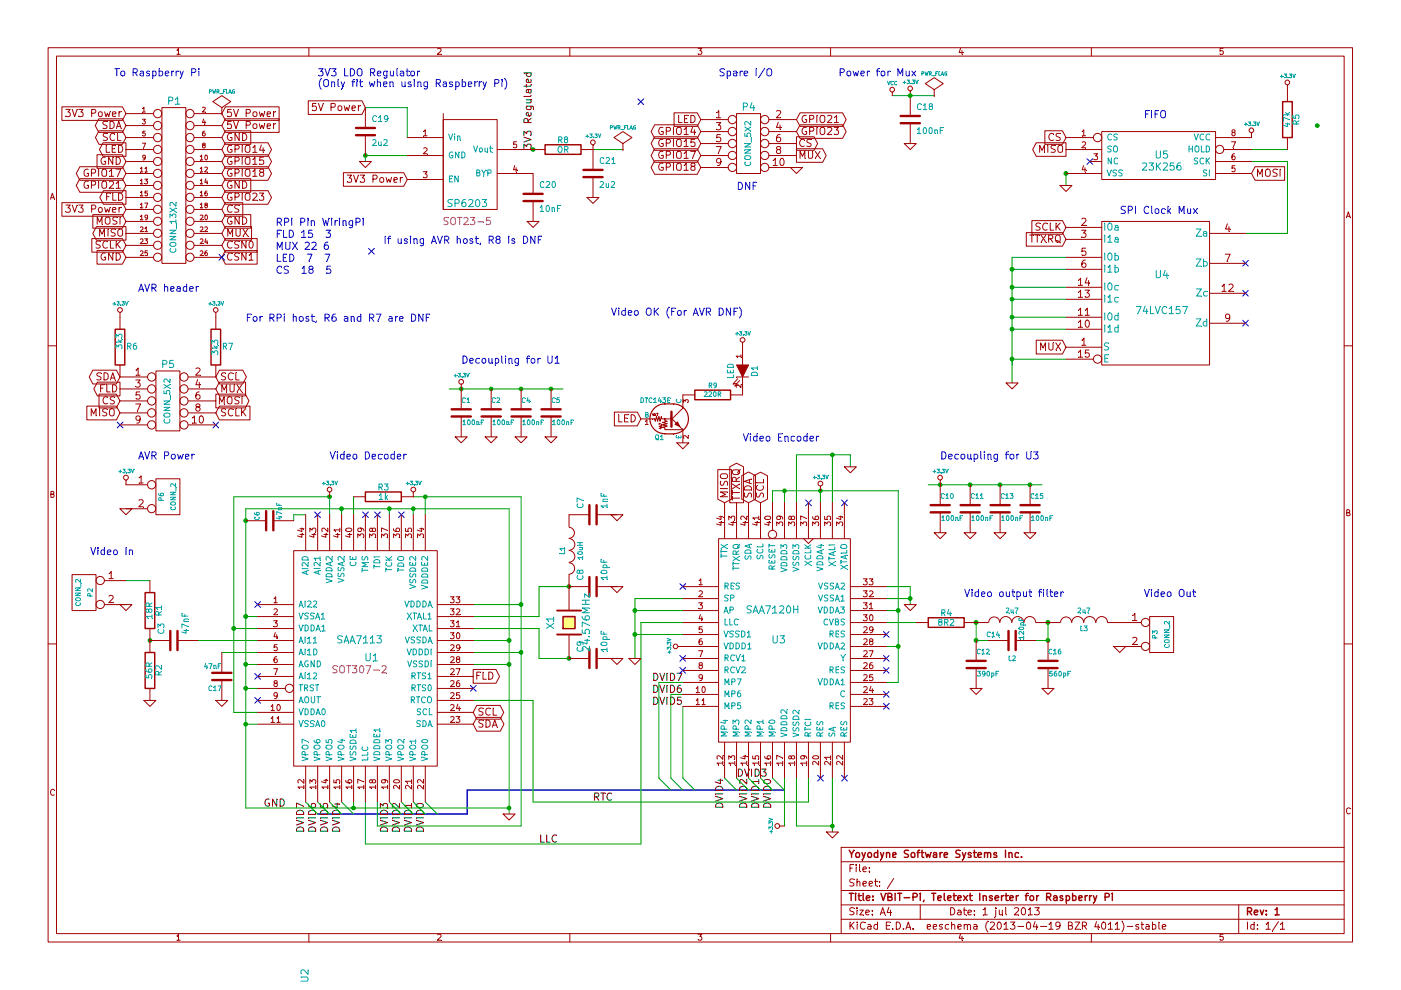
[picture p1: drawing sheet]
EESchema Schematic File Version 2
LIBS:vbit-pi-rescue
LIBS:power
LIBS:device
LIBS:transistors
LIBS:conn
LIBS:linear
LIBS:regul
LIBS:74xx
LIBS:cmos4000
LIBS:adc-dac
LIBS:memory
LIBS:xilinx
LIBS:microcontrollers
LIBS:dsp
LIBS:microchip
LIBS:analog_switches
LIBS:motorola
LIBS:texas
LIBS:intel
LIBS:audio
LIBS:interface
LIBS:digital-audio
LIBS:philips
LIBS:display
LIBS:cypress
LIBS:siliconi
LIBS:opto
LIBS:atmel
LIBS:contrib
LIBS:valves
LIBS:vbit-pi-cache
EELAYER 25 0
EELAYER END
$Descr A4 11693 8268
encoding utf-8
Sheet 1 1
Title "VBIT-Pi, Teletext Inserter for Raspberry Pi"
Date "1 jul 2013"
Rev "1"
Comp "Yoyodyne Software Systems Inc."
Comment1 ""
Comment2 ""
Comment3 ""
Comment4 ""
$EndDescr
$Comp
L GND-RESCUE-vbit-pi #PWR01
U 1 1
P 4950 1650
F 0 "#PWR01" H 4950 1650 30  0001 C CNN
F 1 "GND" H 4950 1580 30  0001 C CNN
F 2 "" H 4950 1650 60  0001 C CNN
F 3 "" H 4950 1650 60  0001 C CNN
	1    4950 1650
	1    0    0    -1  
$EndComp
$Comp
L C-RESCUE-vbit-pi C21
U 1 1
P 4950 1450
F 0 "C21" H 5000 1550 50  0000 L CNN
F 1 "2u2" H 5000 1350 50  0000 L CNN
F 2 "Capacitors_SMD:C_0603" H 4950 1450 60  0001 C CNN
F 3 "" H 4950 1450 60  0001 C CNN
	1    4950 1450
	1    0    0    -1  
$EndComp
Text Label 4950 6700 0    60   ~ 0
RTC
Text Label 4500 7050 0    60   ~ 0
LLC
Wire Bus Line
	3900 6600 3900 6800
Wire Bus Line
	3900 6600 6550 6600
Wire Wire Line
	7450 800  7800 800 
Connection ~ 2750 4150
Wire Wire Line
	1850 5450 2150 5450
Connection ~ 2850 4250
Wire Wire Line
	2850 4300 2850 4250
Connection ~ 4600 3250
Connection ~ 4350 3250
Connection ~ 4100 3250
Connection ~ 3850 3250
Wire Wire Line
	3750 3250 4700 3250
Connection ~ 8600 4050
Connection ~ 8350 4050
Connection ~ 8100 4050
Connection ~ 7850 4050
Wire Wire Line
	7750 4050 8700 4050
Connection ~ 2050 4350
Wire Wire Line
	2550 4300 2450 4300
Wire Wire Line
	2450 4300 2450 4350
Wire Wire Line
	1650 5350 2150 5350
Wire Wire Line
	6550 6500 6550 6900
Connection ~ 6950 6900
Wire Wire Line
	6650 6500 6650 6900
Wire Wire Line
	6650 6900 6950 6900
Wire Wire Line
	5700 5200 5350 5200
Wire Wire Line
	5350 5200 5350 7050
Wire Wire Line
	5350 7050 3050 7050
Wire Wire Line
	3050 7050 3050 6700
Connection ~ 5300 5300
Wire Wire Line
	5700 5300 5300 5300
Connection ~ 5300 5100
Wire Wire Line
	5700 5100 5300 5100
Wire Wire Line
	5300 5500 5300 5000
Wire Wire Line
	5300 5000 5700 5000
Connection ~ 6550 4100
Wire Wire Line
	6450 4200 6450 4100
Connection ~ 6950 3800
Wire Wire Line
	7100 3900 7100 3800
Wire Wire Line
	6950 3800 6950 4200
Wire Wire Line
	7100 3800 6650 3800
Wire Wire Line
	6650 3800 6650 4200
Connection ~ 4750 5500
Connection ~ 4750 4900
Connection ~ 8750 5200
Connection ~ 8150 5200
Connection ~ 8750 5350
Connection ~ 8150 5350
Wire Wire Line
	8750 5200 8750 5350
Wire Wire Line
	8750 5350 8650 5350
Wire Wire Line
	8150 5200 8150 5350
Wire Wire Line
	8150 5350 8250 5350
Wire Wire Line
	7400 5200 7650 5200
Connection ~ 7600 5000
Wire Wire Line
	7400 5000 7600 5000
Wire Wire Line
	7600 5050 7600 4900
Wire Wire Line
	7600 4900 7400 4900
Connection ~ 6850 4100
Wire Wire Line
	6550 4100 6550 4200
Wire Wire Line
	6450 4100 7500 4100
Connection ~ 7500 5400
Wire Wire Line
	7500 5100 7400 5100
Wire Wire Line
	6750 6500 6750 6700
Wire Wire Line
	6750 6700 4450 6700
Wire Wire Line
	4450 6700 4450 5850
Wire Wire Line
	4450 5850 3950 5850
Wire Wire Line
	5500 5700 5500 6500
Wire Wire Line
	5500 5700 5700 5700
Wire Wire Line
	5700 5900 5700 6500
Wire Bus Line
	3900 6800 2650 6800
Wire Wire Line
	4750 4900 4500 4900
Wire Wire Line
	4500 4900 4500 5150
Wire Wire Line
	4500 5150 3950 5150
Wire Wire Line
	3150 6900 4350 6900
Wire Wire Line
	3150 6900 3150 6700
Connection ~ 3550 4150
Wire Wire Line
	4350 5050 3950 5050
Wire Wire Line
	3450 4150 4350 4150
Wire Wire Line
	2950 4300 2950 4150
Wire Wire Line
	1950 5250 2150 5250
Connection ~ 2050 6050
Connection ~ 2950 6750
Wire Wire Line
	4250 6750 2050 6750
Wire Wire Line
	2050 6750 2050 4250
Connection ~ 2050 5550
Wire Wire Line
	2050 5750 2150 5750
Wire Wire Line
	2050 5150 2150 5150
Wire Wire Line
	2050 4250 4250 4250
Connection ~ 4250 6750
Wire Wire Line
	4250 4250 4250 6800
Connection ~ 4250 5550
Wire Wire Line
	3950 5550 4250 5550
Connection ~ 3450 4250
Wire Wire Line
	3450 4300 3450 4250
Wire Wire Line
	3250 4250 3250 4300
Connection ~ 11000 1050
Connection ~ 8900 1450
Connection ~ 4450 1250
Wire Wire Line
	4950 1250 5200 1250
Wire Wire Line
	10450 1250 10750 1250
Connection ~ 8450 3000
Wire Wire Line
	8900 3000 8450 3000
Connection ~ 8450 2750
Wire Wire Line
	8900 2750 8450 2750
Connection ~ 8450 2500
Wire Wire Line
	8900 2500 8450 2500
Connection ~ 8450 2250
Wire Wire Line
	8900 2250 8450 2250
Wire Wire Line
	10400 1950 10750 1950
Wire Wire Line
	10750 1950 10750 1350
Wire Wire Line
	10750 1350 10450 1350
Connection ~ 3050 1300
Wire Wire Line
	3400 1300 3050 1300
Wire Wire Line
	3050 900  3400 900 
Wire Wire Line
	3400 900  3400 1150
Wire Wire Line
	3050 1300 3050 1350
Wire Wire Line
	8900 2150 8450 2150
Wire Wire Line
	8450 2150 8450 3200
Wire Wire Line
	8900 2400 8450 2400
Connection ~ 8450 2400
Wire Wire Line
	8900 2650 8450 2650
Connection ~ 8450 2650
Wire Wire Line
	8450 3000 8450 3050
Wire Wire Line
	8900 1450 8900 1550
Wire Wire Line
	1050 4850 1250 4850
Wire Wire Line
	3950 5350 4250 5350
Connection ~ 4250 5350
Connection ~ 1250 5350
Wire Wire Line
	2950 6750 2950 6700
Connection ~ 3250 4250
Wire Wire Line
	2050 5550 2150 5550
Connection ~ 2050 5150
Wire Wire Line
	2050 6050 2150 6050
Connection ~ 2050 5750
Wire Wire Line
	2750 4300 2750 4150
Wire Wire Line
	2750 4150 1950 4150
Wire Wire Line
	1950 4150 1950 5950
Wire Wire Line
	1950 5950 2150 5950
Connection ~ 1950 5250
Wire Wire Line
	3550 4150 3550 4300
Wire Wire Line
	4350 5450 3950 5450
Connection ~ 4350 5050
Wire Wire Line
	4350 4150 4350 6900
Connection ~ 4350 5450
Wire Wire Line
	3950 5250 4500 5250
Wire Wire Line
	4500 5250 4500 5500
Wire Wire Line
	4500 5500 4750 5500
Wire Wire Line
	5700 5800 5600 5800
Wire Wire Line
	5600 5800 5600 6500
Wire Wire Line
	7400 5700 7500 5700
Wire Wire Line
	7500 5400 7400 5400
Wire Wire Line
	7500 5700 7500 4100
Wire Wire Line
	6850 4100 6850 4200
Connection ~ 7500 5100
Wire Wire Line
	6950 6500 6950 6950
Text Notes 6150 1600 0    60   ~ 0
DNF
$Comp
L GND-RESCUE-vbit-pi #PWR02
U 1 1
P 6650 1400
F 0 "#PWR02" H 6650 1400 30  0001 C CNN
F 1 "GND" H 6650 1330 30  0001 C CNN
F 2 "" H 6650 1400 60  0001 C CNN
F 3 "" H 6650 1400 60  0001 C CNN
	1    6650 1400
	1    0    0    -1  
$EndComp
$Comp
L GND-RESCUE-vbit-pi #PWR03
U 1 1
P 7600 1200
F 0 "#PWR03" H 7600 1200 30  0001 C CNN
F 1 "GND" H 7600 1130 30  0001 C CNN
F 2 "" H 7600 1200 60  0001 C CNN
F 3 "" H 7600 1200 60  0001 C CNN
	1    7600 1200
	1    0    0    -1  
$EndComp
$Comp
L C-RESCUE-vbit-pi C18
U 1 1
P 7600 1000
F 0 "C18" H 7650 1100 50  0000 L CNN
F 1 "100nF" H 7650 900 50  0000 L CNN
F 2 "Capacitors_SMD:C_0603" H 7300 1050 60  0001 C CNN
F 3 "" H 7600 1000 60  0001 C CNN
	1    7600 1000
	1    0    0    -1  
$EndComp
Text Notes 2050 2700 0    60   ~ 0
For RPi host, R6 and R7 are DNF
Text Notes 3200 2050 0    60   ~ 0
If using AVR host, R8 is DNF
$Comp
L R-RESCUE-vbit-pi R8
U 1 1
P 4700 1250
F 0 "R8" V 4780 1250 50  0000 C CNN
F 1 "OR" V 4700 1250 50  0000 C CNN
F 2 "Resistors_SMD:R_0603" V 4950 1350 60  0001 C CNN
F 3 "" H 4700 1250 60  0001 C CNN
	1    4700 1250
	0    -1   -1   0   
$EndComp
$Comp
L +3.3V-RESCUE-vbit-pi #PWR04
U 1 1
P 1800 2650
F 0 "#PWR04" H 1800 2610 30  0001 C CNN
F 1 "+3.3V" H 1800 2760 30  0000 C CNN
F 2 "" H 1800 2650 60  0001 C CNN
F 3 "" H 1800 2650 60  0001 C CNN
	1    1800 2650
	1    0    0    -1  
$EndComp
$Comp
L +3.3V-RESCUE-vbit-pi #PWR05
U 1 1
P 1000 2650
F 0 "#PWR05" H 1000 2610 30  0001 C CNN
F 1 "+3.3V" H 1000 2760 30  0000 C CNN
F 2 "" H 1000 2650 60  0001 C CNN
F 3 "" H 1000 2650 60  0001 C CNN
	1    1000 2650
	1    0    0    -1  
$EndComp
$Comp
L R-RESCUE-vbit-pi R6
U 1 1
P 1000 2900
F 0 "R6" H 1100 2900 50  0000 C CNN
F 1 "3k3" V 1000 2950 50  0000 C CNN
F 2 "Resistors_SMD:R_0603" H 700 2950 60  0001 C CNN
F 3 "" H 1000 2900 60  0001 C CNN
	1    1000 2900
	1    0    0    -1  
$EndComp
$Comp
L R-RESCUE-vbit-pi R7
U 1 1
P 1800 2900
F 0 "R7" H 1900 2900 50  0000 C CNN
F 1 "3k3" V 1800 2900 50  0000 C CNN
F 2 "Resistors_SMD:R_0603" H 1550 2950 60  0001 C CNN
F 3 "" H 1800 2900 60  0001 C CNN
	1    1800 2900
	1    0    0    -1  
$EndComp
Text GLabel 1800 3450 2    60   Input ~ 0
SCLK
Text GLabel 1800 3250 2    60   Input ~ 0
MUX
Text GLabel 1800 3350 2    60   Output ~ 0
MOSI
Text GLabel 1000 3450 0    60   Input ~ 0
MISO
Text GLabel 1000 3350 0    60   Input ~ 0
CS
Text GLabel 1000 3250 0    60   Output ~ 0
FLD
Text GLabel 1800 3150 2    60   BiDi ~ 0
SCL
Text GLabel 1000 3150 0    60   BiDi ~ 0
SDA
NoConn ~ 1800 3550
NoConn ~ 1000 3550
$Comp
L CONN_5X2 P5
U 1 1
P 1400 3350
F 0 "P5" H 1400 3650 60  0000 C CNN
F 1 "CONN_5X2" V 1400 3350 50  0000 C CNN
F 2 "Pin_Headers:Pin_Header_Angled_2x05_Pitch2.54mm" H 1400 3350 60  0001 C CNN
F 3 "" H 1400 3350 60  0001 C CNN
	1    1400 3350
	1    0    0    -1  
$EndComp
Text GLabel 6350 4200 1    60   BiDi ~ 0
SCL
Text GLabel 6250 4200 1    60   BiDi ~ 0
SDA
Text GLabel 6150 4200 1    60   Output ~ 0
TTXRQ
Text GLabel 6050 4200 1    60   Input ~ 0
MISO
$Comp
L +3.3V-RESCUE-vbit-pi #PWR06
U 1 1
P 6850 4100
F 0 "#PWR06" H 6850 4060 30  0001 C CNN
F 1 "+3.3V" H 6850 4210 30  0000 C CNN
F 2 "" H 6850 4100 60  0001 C CNN
F 3 "" H 6850 4100 60  0001 C CNN
	1    6850 4100
	1    0    0    -1  
$EndComp
NoConn ~ 7050 4200
NoConn ~ 6750 4200
NoConn ~ 5700 5600
NoConn ~ 5700 5500
NoConn ~ 5700 4900
NoConn ~ 7400 5300
NoConn ~ 7400 5500
NoConn ~ 7400 5600
NoConn ~ 7400 5800
NoConn ~ 7400 5900
NoConn ~ 7050 6500
NoConn ~ 6850 6500
Text Label 6450 6500 3    60   ~ 0
DVID0
Text Label 6350 6500 3    60   ~ 0
DVID1
Text Label 6250 6500 3    60   ~ 0
DVID2
Text Label 6150 6500 0    60   ~ 0
DVID3
Text Label 6050 6500 3    60   ~ 0
DVID4
Text Label 5700 5900 2    60   ~ 0
DVID5
Text Label 5700 5800 2    60   ~ 0
DVID6
Text Label 5700 5700 2    60   ~ 0
DVID7
Text Label 3550 6700 3    60   ~ 0
DVID0
Text Label 3450 6700 3    60   ~ 0
DVID1
Text Label 3350 6700 3    60   ~ 0
DVID2
Text Label 3250 6700 3    60   ~ 0
DVID3
Text Label 2850 6700 3    60   ~ 0
DVID4
Text Label 2750 6700 3    60   ~ 0
DVID5
Text Label 2650 6700 3    60   ~ 0
DVID6
Text Label 2550 6700 3    60   ~ 0
DVID7
Entry Wire Line
	5500 6500 5600 6600
Entry Wire Line
	5600 6500 5700 6600
Entry Wire Line
	5700 6500 5800 6600
Entry Wire Line
	6450 6500 6550 6600
Entry Wire Line
	6350 6500 6450 6600
Entry Wire Line
	6250 6500 6350 6600
Entry Wire Line
	6150 6500 6250 6600
Entry Wire Line
	6050 6500 6150 6600
Entry Wire Line
	3550 6700 3650 6800
Entry Wire Line
	3450 6700 3550 6800
Entry Wire Line
	3350 6700 3450 6800
Entry Wire Line
	3250 6700 3350 6800
Entry Wire Line
	2850 6700 2950 6800
Entry Wire Line
	2750 6700 2850 6800
Entry Wire Line
	2650 6700 2750 6800
Entry Wire Line
	2550 6700 2650 6800
$Comp
L GND-RESCUE-vbit-pi #PWR07
U 1 1
P 5150 4300
F 0 "#PWR07" H 5150 4300 30  0001 C CNN
F 1 "GND" H 5150 4230 30  0001 C CNN
F 2 "" H 5150 4300 60  0001 C CNN
F 3 "" H 5150 4300 60  0001 C CNN
	1    5150 4300
	1    0    0    -1  
$EndComp
$Comp
L C-RESCUE-vbit-pi C7
U 1 1
P 4950 4300
F 0 "C7" H 5000 4400 50  0000 L CNN
F 1 "1nF" H 5000 4200 50  0000 L CNN
F 2 "Capacitors_SMD:C_0603" H 4950 4300 60  0001 C CNN
F 3 "" H 4950 4300 60  0001 C CNN
	1    4950 4300
	0    -1   -1   0   
$EndComp
$Comp
L INDUCTOR L1
U 1 1
P 4750 4600
F 0 "L1" V 4700 4600 40  0000 C CNN
F 1 "10uH" V 4850 4600 40  0000 C CNN
F 2 "Inductors_SMD:L_1210" H 4750 4600 60  0001 C CNN
F 3 "RS 191-0122" H 4750 4600 60  0001 C CNN
	1    4750 4600
	1    0    0    -1  
$EndComp
$Comp
L GND-RESCUE-vbit-pi #PWR08
U 1 1
P 5150 5500
F 0 "#PWR08" H 5150 5500 30  0001 C CNN
F 1 "GND" H 5150 5430 30  0001 C CNN
F 2 "" H 5150 5500 60  0001 C CNN
F 3 "" H 5150 5500 60  0001 C CNN
	1    5150 5500
	1    0    0    -1  
$EndComp
$Comp
L GND-RESCUE-vbit-pi #PWR09
U 1 1
P 5150 4900
F 0 "#PWR09" H 5150 4900 30  0001 C CNN
F 1 "GND" H 5150 4830 30  0001 C CNN
F 2 "" H 5150 4900 60  0001 C CNN
F 3 "" H 5150 4900 60  0001 C CNN
	1    5150 4900
	1    0    0    -1  
$EndComp
$Comp
L C-RESCUE-vbit-pi C9
U 1 1
P 4950 5500
F 0 "C9" H 5000 5600 50  0000 L CNN
F 1 "10pF" H 5000 5400 50  0000 L CNN
F 2 "Capacitors_SMD:C_0603" H 4950 5500 60  0001 C CNN
F 3 "" H 4950 5500 60  0001 C CNN
	1    4950 5500
	0    -1   -1   0   
$EndComp
$Comp
L C-RESCUE-vbit-pi C8
U 1 1
P 4950 4900
F 0 "C8" H 5000 5000 50  0000 L CNN
F 1 "10pF" H 5000 4800 50  0000 L CNN
F 2 "Capacitors_SMD:C_0603" H 4950 4900 60  0001 C CNN
F 3 "" H 4950 4900 60  0001 C CNN
	1    4950 4900
	0    -1   -1   0   
$EndComp
$Comp
L CRYSTAL X1
U 1 1
P 4750 5200
F 0 "X1" H 4750 5350 60  0000 C CNN
F 1 "24.576MHz" H 4750 5050 60  0000 C CNN
F 2 "Crystals:Crystal_HC49-U_Vertical" H 4750 5200 60  0001 C CNN
F 3 "" H 4750 5200 60  0001 C CNN
	1    4750 5200
	0    -1   -1   0   
$EndComp
Text GLabel 3950 5650 2    60   Output ~ 0
FLD
Text GLabel 3950 6050 2    60   BiDi ~ 0
SDA
Text GLabel 3950 5950 2    60   BiDi ~ 0
SCL
$Comp
L +3.3V-RESCUE-vbit-pi #PWR010
U 1 1
P 3450 4150
F 0 "#PWR010" H 3450 4110 30  0001 C CNN
F 1 "+3.3V" H 3450 4260 30  0000 C CNN
F 2 "" H 3450 4150 60  0001 C CNN
F 3 "" H 3450 4150 60  0001 C CNN
	1    3450 4150
	1    0    0    -1  
$EndComp
$Comp
L R-RESCUE-vbit-pi R4
U 1 1
P 7900 5200
F 0 "R4" V 7980 5200 50  0000 C CNN
F 1 "8R2" V 7900 5200 50  0000 C CNN
F 2 "Resistors_SMD:R_0603" H 7900 5200 60  0001 C CNN
F 3 "" H 7900 5200 60  0001 C CNN
	1    7900 5200
	0    -1   -1   0   
$EndComp
$Comp
L R-RESCUE-vbit-pi R3
U 1 1
P 3200 4150
F 0 "R3" V 3280 4150 50  0000 C CNN
F 1 "1k" V 3200 4150 50  0000 C CNN
F 2 "Resistors_SMD:R_0603" H 3200 4150 60  0001 C CNN
F 3 "" H 3200 4150 60  0001 C CNN
	1    3200 4150
	0    -1   -1   0   
$EndComp
NoConn ~ 3950 5750
$Comp
L GND-RESCUE-vbit-pi #PWR011
U 1 1
P 4250 6800
F 0 "#PWR011" H 4250 6800 30  0001 C CNN
F 1 "GND" H 4250 6730 30  0001 C CNN
F 2 "" H 4250 6800 60  0001 C CNN
F 3 "" H 4250 6800 60  0001 C CNN
	1    4250 6800
	1    0    0    -1  
$EndComp
NoConn ~ 2150 5850
NoConn ~ 2150 5650
NoConn ~ 2150 5050
NoConn ~ 3350 4300
NoConn ~ 3150 4300
NoConn ~ 3050 4300
NoConn ~ 2650 4300
$Comp
L C-RESCUE-vbit-pi C3
U 1 1
P 1450 5350
F 0 "C3" H 1500 5450 50  0000 L CNN
F 1 "47nF" H 1500 5250 50  0000 L CNN
F 2 "Capacitors_SMD:C_0805" H 1450 5350 60  0001 C CNN
F 3 "" H 1450 5350 60  0001 C CNN
	1    1450 5350
	0    -1   -1   0   
$EndComp
$Comp
L GND-RESCUE-vbit-pi #PWR012
U 1 1
P 1250 5850
F 0 "#PWR012" H 1250 5850 30  0001 C CNN
F 1 "GND" H 1250 5780 30  0001 C CNN
F 2 "" H 1250 5850 60  0001 C CNN
F 3 "" H 1250 5850 60  0001 C CNN
	1    1250 5850
	1    0    0    -1  
$EndComp
$Comp
L R-RESCUE-vbit-pi R2
U 1 1
P 1250 5600
F 0 "R2" V 1330 5600 50  0000 C CNN
F 1 "56R" V 1250 5600 50  0000 C CNN
F 2 "Resistors_SMD:R_0603" H 1250 5600 60  0001 C CNN
F 3 "" H 1250 5600 60  0001 C CNN
	1    1250 5600
	1    0    0    -1  
$EndComp
$Comp
L R-RESCUE-vbit-pi R1
U 1 1
P 1250 5100
F 0 "R1" V 1330 5100 50  0000 C CNN
F 1 "18R" V 1250 5100 50  0000 C CNN
F 2 "Resistors_SMD:R_0603" H 1250 5100 60  0001 C CNN
F 3 "" H 1250 5100 60  0001 C CNN
	1    1250 5100
	1    0    0    -1  
$EndComp
$Comp
L GND-RESCUE-vbit-pi #PWR013
U 1 1
P 1050 5050
F 0 "#PWR013" H 1050 5050 30  0001 C CNN
F 1 "GND" H 1050 4980 30  0001 C CNN
F 2 "" H 1050 5050 60  0001 C CNN
F 3 "" H 1050 5050 60  0001 C CNN
	1    1050 5050
	1    0    0    -1  
$EndComp
$Comp
L CONN_2 P2
U 1 1
P 700 4950
F 0 "P2" V 650 4950 40  0000 C CNN
F 1 "CONN_2" V 750 4950 40  0000 C CNN
F 2 "" H 700 4950 60  0001 C CNN
F 3 "" H 700 4950 60  0001 C CNN
F 4 "RS 546-5143" V 700 4950 60  0001 C CNN "Stock Number"
	1    700  4950
	-1   0    0    -1  
$EndComp
$Comp
L PWR_FLAG #FLG014
U 1 1
P 5200 1250
F 0 "#FLG014" H 5200 1345 30  0001 C CNN
F 1 "PWR_FLAG" H 5200 1430 30  0000 C CNN
F 2 "" H 5200 1250 60  0001 C CNN
F 3 "" H 5200 1250 60  0001 C CNN
	1    5200 1250
	1    0    0    -1  
$EndComp
$Comp
L PWR_FLAG #FLG015
U 1 1
P 1850 950
F 0 "#FLG015" H 1850 1045 30  0001 C CNN
F 1 "PWR_FLAG" H 1850 1130 30  0000 C CNN
F 2 "" H 1850 950 60  0001 C CNN
F 3 "" H 1850 950 60  0001 C CNN
	1    1850 950 
	1    0    0    -1  
$EndComp
Text Notes 9550 1000 0    60   ~ 0
FIFO
Text Notes 9350 1800 0    60   ~ 0
SPI Clock Mux
NoConn ~ 10400 2700
NoConn ~ 10400 2450
NoConn ~ 10400 2200
NoConn ~ 9100 1350
$Comp
L +3.3V-RESCUE-vbit-pi #PWR016
U 1 1
P 10750 750
F 0 "#PWR016" H 10750 710 30  0001 C CNN
F 1 "+3.3V" H 10750 860 30  0000 C CNN
F 2 "" H 10750 750 60  0001 C CNN
F 3 "" H 10750 750 60  0001 C CNN
	1    10750 750 
	1    0    0    -1  
$EndComp
$Comp
L R-RESCUE-vbit-pi R5
U 1 1
P 10750 1000
F 0 "R5" V 10830 1000 50  0000 C CNN
F 1 "47k" V 10750 1000 50  0000 C CNN
F 2 "Resistors_SMD:R_0603" H 10750 1000 60  0001 C CNN
F 3 "" H 10750 1000 60  0001 C CNN
	1    10750 1000
	1    0    0    -1  
$EndComp
$Comp
L +3.3V-RESCUE-vbit-pi #PWR017
U 1 1
P 10450 1150
F 0 "#PWR017" H 10450 1110 30  0001 C CNN
F 1 "+3.3V" H 10450 1260 30  0000 C CNN
F 2 "" H 10450 1150 60  0001 C CNN
F 3 "" H 10450 1150 60  0001 C CNN
	1    10450 1150
	1    0    0    -1  
$EndComp
$Comp
L GND-RESCUE-vbit-pi #PWR018
U 1 1
P 8900 1550
F 0 "#PWR018" H 8900 1550 30  0001 C CNN
F 1 "GND" H 8900 1480 30  0001 C CNN
F 2 "" H 8900 1550 60  0001 C CNN
F 3 "" H 8900 1550 60  0001 C CNN
	1    8900 1550
	1    0    0    -1  
$EndComp
Text GLabel 8900 1250 0    60   Output ~ 0
MISO
Text GLabel 10450 1450 2    60   Input ~ 0
MOSI
Text GLabel 8900 1900 0    60   Input ~ 0
SCLK
Text GLabel 8900 2000 0    60   Input ~ 0
TTXRQ
Text GLabel 8900 2900 0    60   Input ~ 0
MUX
$Comp
L GND-RESCUE-vbit-pi #PWR019
U 1 1
P 8450 3200
F 0 "#PWR019" H 8450 3200 30  0001 C CNN
F 1 "GND" H 8450 3130 30  0001 C CNN
F 2 "" H 8450 3200 60  0001 C CNN
F 3 "" H 8450 3200 60  0001 C CNN
	1    8450 3200
	1    0    0    -1  
$EndComp
Text Notes 2650 650  0    60   ~ 0
3V3 LDO Regulator\n(Only fit when using Raspberry Pi)
$Comp
L C-RESCUE-vbit-pi C19
U 1 1
P 3050 1100
F 0 "C19" H 3100 1200 50  0000 L CNN
F 1 "2u2" H 3100 1000 50  0000 L CNN
F 2 "Capacitors_SMD:C_0603" H 3050 1100 60  0001 C CNN
F 3 "" H 3050 1100 60  0001 C CNN
	1    3050 1100
	1    0    0    -1  
$EndComp
$Comp
L GND-RESCUE-vbit-pi #PWR020
U 1 1
P 3050 1350
F 0 "#PWR020" H 3050 1350 30  0001 C CNN
F 1 "GND" H 3050 1280 30  0001 C CNN
F 2 "" H 3050 1350 60  0001 C CNN
F 3 "" H 3050 1350 60  0001 C CNN
	1    3050 1350
	1    0    0    -1  
$EndComp
Text GLabel 3400 1500 0    60   Input ~ 0
3V3 Power
$Comp
L GND-RESCUE-vbit-pi #PWR021
U 1 1
P 4450 1850
F 0 "#PWR021" H 4450 1850 30  0001 C CNN
F 1 "GND" H 4450 1780 30  0001 C CNN
F 2 "" H 4450 1850 60  0001 C CNN
F 3 "" H 4450 1850 60  0001 C CNN
	1    4450 1850
	1    0    0    -1  
$EndComp
$Comp
L C-RESCUE-vbit-pi C20
U 1 1
P 4450 1650
F 0 "C20" H 4500 1750 50  0000 L CNN
F 1 "10nF" H 4500 1550 50  0000 L CNN
F 2 "Capacitors_SMD:C_0603" H 4450 1650 60  0001 C CNN
F 3 "" H 4450 1650 60  0001 C CNN
	1    4450 1650
	1    0    0    -1  
$EndComp
Text GLabel 3050 900  0    60   Input ~ 0
5V Power
$Comp
L +3.3V-RESCUE-vbit-pi #PWR022
U 1 1
P 4950 1250
F 0 "#PWR022" H 4950 1210 30  0001 C CNN
F 1 "+3.3V" H 4950 1360 30  0000 C CNN
F 2 "" H 4950 1250 60  0001 C CNN
F 3 "" H 4950 1250 60  0001 C CNN
	1    4950 1250
	1    0    0    -1  
$EndComp
Text Notes 950  650  0    60   ~ 0
To Raspberry Pi
Text GLabel 1850 2150 2    60   Input ~ 0
CSN1
Text GLabel 1850 2050 2    60   Input ~ 0
CSN0
Text GLabel 1850 1950 2    60   Input ~ 0
MUX
Text GLabel 1850 1750 2    60   Input ~ 0
CS
Text GLabel 1850 1650 2    60   BiDi ~ 0
GPIO23
Text GLabel 1850 1450 2    60   BiDi ~ 0
GPIO18
Text GLabel 1850 1350 2    60   BiDi ~ 0
GPIO15
Text GLabel 1850 1250 2    60   BiDi ~ 0
GPIO14
Text GLabel 1050 2050 0    60   Input ~ 0
SCLK
Text GLabel 1050 1950 0    60   Output ~ 0
MISO
Text GLabel 1050 1850 0    60   Input ~ 0
MOSI
Text GLabel 1050 1650 0    60   Output ~ 0
FLD
Text GLabel 1050 1550 0    60   BiDi ~ 0
GPIO21
Text GLabel 1050 1450 0    60   BiDi ~ 0
GPIO17
Text GLabel 1050 2150 0    60   Input ~ 0
GND
Text GLabel 1050 1350 0    60   Input ~ 0
GND
Text GLabel 1050 1250 0    60   Output ~ 0
LED
Text GLabel 1050 1150 0    60   BiDi ~ 0
SCL
Text GLabel 1050 1050 0    60   BiDi ~ 0
SDA
Text GLabel 1050 1750 0    60   Input ~ 0
3V3 Power
Text GLabel 1050 950  0    60   Input ~ 0
3V3 Power
Text GLabel 1850 1850 2    60   Input ~ 0
GND
Text GLabel 1850 1550 2    60   Input ~ 0
GND
Text GLabel 1850 1150 2    60   Input ~ 0
GND
Text GLabel 1850 1050 2    60   Input ~ 0
5V Power
Text GLabel 1850 950  2    60   Input ~ 0
5V Power
$Comp
L SP6203 U2
U 1 1
P 3950 1350
F 0 "U2" H -2850 2750 60  0000 C CNN
F 1 "SP6203" V 3600 1400 60  0000 C CNN
F 2 "TO_SOT_Packages_SMD:SOT-23-5" V 3450 1400 60  0000 C CNN
F 3 "RS 769-5399" H 3950 1350 60  0001 C CNN
	1    3950 1350
	0    -1   -1   0   
$EndComp
$Comp
L CONN_13X2 P1
U 1 1
P 1450 1550
F 0 "P1" H 1450 2250 60  0000 C CNN
F 1 "CONN_13X2" V 1450 1200 50  0000 C CNN
F 2 "Pin_Headers:Pin_Header_Angled_2x13_Pitch2.54mm" H 1450 1550 60  0001 C CNN
F 3 "" H 1450 1550 60  0001 C CNN
	1    1450 1550
	1    0    0    -1  
$EndComp
$Comp
L 23K256 U5
U 1 1
P 9700 1300
F 0 "U5" H 9700 1300 60  0000 C CNN
F 1 "23K256" H 9700 1200 60  0000 C CNN
F 2 "Housings_SOIC:SOIC-8_3.9x4.9mm_Pitch1.27mm" H 9700 1300 60  0001 C CNN
F 3 "" H 9700 1300 60  0001 C CNN
	1    9700 1300
	1    0    0    -1  
$EndComp
$Comp
L 74LS157 U4
U 1 1
P 9650 2450
F 0 "U4" H 9700 2600 60  0000 C CNN
F 1 "74LVC157" H 9700 2300 60  0000 C CNN
F 2 "Housings_SOIC:SOIC-16_3.9x9.9mm_Pitch1.27mm" H 9650 2450 60  0001 C CNN
F 3 "" H 9650 2450 60  0001 C CNN
	1    9650 2450
	1    0    0    -1  
$EndComp
$Comp
L SAA7120H U3
U 1 1
P 6500 5350
F 0 "U3" H 6500 5350 60  0000 C CNN
F 1 "SAA7120H" H 6450 5600 60  0000 C CNN
F 2 "Housings_QFP:TQFP-44_10x10mm_Pitch0.8mm" H 6500 5350 60  0001 C CNN
F 3 "" H 6500 5350 60  0001 C CNN
	1    6500 5350
	1    0    0    -1  
$EndComp
$Comp
L SAA7113 U1
U 1 1
P 3100 5500
F 0 "U1" H 3100 5500 60  0000 C CNN
F 1 "SAA7113" H 3000 5650 60  0000 C CNN
F 2 "Housings_QFP:TQFP-44_10x10mm_Pitch0.8mm" H 3000 5400 60  0000 C CNN
F 3 "" H 3100 5500 60  0001 C CNN
	1    3100 5500
	1    0    0    -1  
$EndComp
$Comp
L GND-RESCUE-vbit-pi #PWR023
U 1 1
P 7600 5050
F 0 "#PWR023" H 7600 5050 30  0001 C CNN
F 1 "GND" H 7600 4980 30  0001 C CNN
F 2 "" H 7600 5050 60  0001 C CNN
F 3 "" H 7600 5050 60  0001 C CNN
	1    7600 5050
	1    0    0    -1  
$EndComp
$Comp
L INDUCTOR L2
U 1 1
P 8450 5200
F 0 "L2" V 8150 5200 40  0000 C CNN
F 1 "2u7" V 8550 5200 40  0000 C CNN
F 2 "Inductors_SMD:L_0603" V 8600 4950 60  0001 C CNN
F 3 "RS 741-3627" V 8600 5400 30  0001 C CNN
	1    8450 5200
	0    -1   -1   0   
$EndComp
$Comp
L INDUCTOR L3
U 1 1
P 9050 5200
F 0 "L3" V 9000 5200 40  0000 C CNN
F 1 "2u7" V 9150 5200 40  0000 C CNN
F 2 "Inductors_SMD:L_0603" H 9050 5200 60  0001 C CNN
F 3 "~" H 9050 5200 60  0000 C CNN
	1    9050 5200
	0    -1   -1   0   
$EndComp
$Comp
L C-RESCUE-vbit-pi C14
U 1 1
P 8450 5350
F 0 "C14" V 8500 5450 40  0000 L CNN
F 1 "120pF" H 8456 5265 40  0000 L CNN
F 2 "Capacitors_SMD:C_0603" H 8488 5200 30  0001 C CNN
F 3 "~" H 8450 5350 60  0000 C CNN
	1    8450 5350
	0    -1   -1   0   
$EndComp
$Comp
L C-RESCUE-vbit-pi C12
U 1 1
P 8150 5550
F 0 "C12" H 8150 5650 40  0000 L CNN
F 1 "390pF" H 8156 5465 40  0000 L CNN
F 2 "Capacitors_SMD:C_0603" H 8188 5400 30  0001 C CNN
F 3 "~" H 8150 5550 60  0000 C CNN
	1    8150 5550
	1    0    0    -1  
$EndComp
$Comp
L C-RESCUE-vbit-pi C16
U 1 1
P 8750 5550
F 0 "C16" H 8750 5650 40  0000 L CNN
F 1 "560pF" H 8756 5465 40  0000 L CNN
F 2 "Capacitors_SMD:C_0603" H 8788 5400 30  0001 C CNN
F 3 "~" H 8750 5550 60  0000 C CNN
	1    8750 5550
	1    0    0    -1  
$EndComp
$Comp
L GND-RESCUE-vbit-pi #PWR024
U 1 1
P 8150 5750
F 0 "#PWR024" H 8150 5750 30  0001 C CNN
F 1 "GND" H 8150 5680 30  0001 C CNN
F 2 "" H 8150 5750 60  0001 C CNN
F 3 "" H 8150 5750 60  0001 C CNN
	1    8150 5750
	1    0    0    -1  
$EndComp
$Comp
L GND-RESCUE-vbit-pi #PWR025
U 1 1
P 8750 5750
F 0 "#PWR025" H 8750 5750 30  0001 C CNN
F 1 "GND" H 8750 5680 30  0001 C CNN
F 2 "" H 8750 5750 60  0001 C CNN
F 3 "" H 8750 5750 60  0001 C CNN
	1    8750 5750
	1    0    0    -1  
$EndComp
$Comp
L CONN_2 P3
U 1 1
P 9700 5300
F 0 "P3" V 9650 5300 40  0000 C CNN
F 1 "CONN_2" V 9750 5300 40  0000 C CNN
F 2 "" H 9700 5300 60  0001 C CNN
F 3 "" H 9700 5300 60  0001 C CNN
F 4 "RS 546-5143" V 9700 5300 60  0001 C CNN "Stock Number"
	1    9700 5300
	1    0    0    -1  
$EndComp
$Comp
L GND-RESCUE-vbit-pi #PWR026
U 1 1
P 9350 5400
F 0 "#PWR026" H 9350 5400 30  0001 C CNN
F 1 "GND" H 9350 5330 30  0001 C CNN
F 2 "" H 9350 5400 60  0001 C CNN
F 3 "" H 9350 5400 60  0001 C CNN
	1    9350 5400
	1    0    0    -1  
$EndComp
Text Notes 8050 5000 0    60   ~ 0
Video output filter
$Comp
L GND-RESCUE-vbit-pi #PWR027
U 1 1
P 7100 3900
F 0 "#PWR027" H 7100 3900 30  0001 C CNN
F 1 "GND" H 7100 3830 30  0001 C CNN
F 2 "" H 7100 3900 60  0001 C CNN
F 3 "" H 7100 3900 60  0001 C CNN
	1    7100 3900
	1    0    0    -1  
$EndComp
$Comp
L GND-RESCUE-vbit-pi #PWR028
U 1 1
P 5300 5500
F 0 "#PWR028" H 5300 5500 30  0001 C CNN
F 1 "GND" H 5300 5430 30  0001 C CNN
F 2 "" H 5300 5500 60  0001 C CNN
F 3 "" H 5300 5500 60  0001 C CNN
	1    5300 5500
	1    0    0    -1  
$EndComp
$Comp
L +3.3V-RESCUE-vbit-pi #PWR029
U 1 1
P 5700 5400
F 0 "#PWR029" H 5700 5360 30  0001 C CNN
F 1 "+3.3V" H 5700 5510 30  0000 C CNN
F 2 "" H 5700 5400 60  0001 C CNN
F 3 "" H 5700 5400 60  0001 C CNN
	1    5700 5400
	0    -1   -1   0   
$EndComp
$Comp
L GND-RESCUE-vbit-pi #PWR030
U 1 1
P 6950 6950
F 0 "#PWR030" H 6950 6950 30  0001 C CNN
F 1 "GND" H 6950 6880 30  0001 C CNN
F 2 "" H 6950 6950 60  0001 C CNN
F 3 "" H 6950 6950 60  0001 C CNN
	1    6950 6950
	1    0    0    -1  
$EndComp
$Comp
L +3.3V-RESCUE-vbit-pi #PWR031
U 1 1
P 6550 6900
F 0 "#PWR031" H 6550 6860 30  0001 C CNN
F 1 "+3.3V" H 6550 7010 30  0000 C CNN
F 2 "" H 6550 6900 60  0001 C CNN
F 3 "" H 6550 6900 60  0001 C CNN
	1    6550 6900
	0    -1   -1   0   
$EndComp
Text Label 2200 6750 0    60   ~ 0
GND
$Comp
L C-RESCUE-vbit-pi C6
U 1 1
P 2250 4350
F 0 "C6" H 2250 4450 40  0000 L CNN
F 1 "47nF" H 2256 4265 40  0000 L CNN
F 2 "Capacitors_SMD:C_0603" H 2288 4200 30  0001 C CNN
F 3 "~" H 2250 4350 60  0000 C CNN
	1    2250 4350
	0    -1   -1   0   
$EndComp
Text GLabel 8900 1150 0    60   Input ~ 0
CS
$Comp
L C-RESCUE-vbit-pi C10
U 1 1
P 7850 4250
F 0 "C10" H 7850 4350 40  0000 L CNN
F 1 "100nF" H 7856 4165 40  0000 L CNN
F 2 "Capacitors_SMD:C_0603" H 7888 4100 30  0001 C CNN
F 3 "~" H 7850 4250 60  0000 C CNN
	1    7850 4250
	1    0    0    -1  
$EndComp
$Comp
L C-RESCUE-vbit-pi C11
U 1 1
P 8100 4250
F 0 "C11" H 8100 4350 40  0000 L CNN
F 1 "100nF" H 8106 4165 40  0000 L CNN
F 2 "Capacitors_SMD:C_0603" H 8138 4100 30  0001 C CNN
F 3 "~" H 8100 4250 60  0000 C CNN
	1    8100 4250
	1    0    0    -1  
$EndComp
$Comp
L C-RESCUE-vbit-pi C13
U 1 1
P 8350 4250
F 0 "C13" H 8350 4350 40  0000 L CNN
F 1 "100nF" H 8356 4165 40  0000 L CNN
F 2 "Capacitors_SMD:C_0603" H 8388 4100 30  0001 C CNN
F 3 "~" H 8350 4250 60  0000 C CNN
	1    8350 4250
	1    0    0    -1  
$EndComp
$Comp
L C-RESCUE-vbit-pi C15
U 1 1
P 8600 4250
F 0 "C15" H 8600 4350 40  0000 L CNN
F 1 "100nF" H 8606 4165 40  0000 L CNN
F 2 "Capacitors_SMD:C_0603" H 8638 4100 30  0001 C CNN
F 3 "~" H 8600 4250 60  0000 C CNN
	1    8600 4250
	1    0    0    -1  
$EndComp
$Comp
L +3.3V-RESCUE-vbit-pi #PWR032
U 1 1
P 7850 4050
F 0 "#PWR032" H 7850 4010 30  0001 C CNN
F 1 "+3.3V" H 7850 4160 30  0000 C CNN
F 2 "" H 7850 4050 60  0001 C CNN
F 3 "" H 7850 4050 60  0001 C CNN
	1    7850 4050
	1    0    0    -1  
$EndComp
$Comp
L GND-RESCUE-vbit-pi #PWR033
U 1 1
P 7850 4450
F 0 "#PWR033" H 7850 4450 30  0001 C CNN
F 1 "GND" H 7850 4380 30  0001 C CNN
F 2 "" H 7850 4450 60  0001 C CNN
F 3 "" H 7850 4450 60  0001 C CNN
	1    7850 4450
	1    0    0    -1  
$EndComp
$Comp
L GND-RESCUE-vbit-pi #PWR034
U 1 1
P 8100 4450
F 0 "#PWR034" H 8100 4450 30  0001 C CNN
F 1 "GND" H 8100 4380 30  0001 C CNN
F 2 "" H 8100 4450 60  0001 C CNN
F 3 "" H 8100 4450 60  0001 C CNN
	1    8100 4450
	1    0    0    -1  
$EndComp
$Comp
L GND-RESCUE-vbit-pi #PWR035
U 1 1
P 8350 4450
F 0 "#PWR035" H 8350 4450 30  0001 C CNN
F 1 "GND" H 8350 4380 30  0001 C CNN
F 2 "" H 8350 4450 60  0001 C CNN
F 3 "" H 8350 4450 60  0001 C CNN
	1    8350 4450
	1    0    0    -1  
$EndComp
$Comp
L GND-RESCUE-vbit-pi #PWR036
U 1 1
P 8600 4450
F 0 "#PWR036" H 8600 4450 30  0001 C CNN
F 1 "GND" H 8600 4380 30  0001 C CNN
F 2 "" H 8600 4450 60  0001 C CNN
F 3 "" H 8600 4450 60  0001 C CNN
	1    8600 4450
	1    0    0    -1  
$EndComp
Text Notes 7850 3850 0    60   ~ 0
Decoupling for U3
$Comp
L C-RESCUE-vbit-pi C1
U 1 1
P 3850 3450
F 0 "C1" H 3850 3550 40  0000 L CNN
F 1 "100nF" H 3856 3365 40  0000 L CNN
F 2 "Capacitors_SMD:C_0603" H 3888 3300 30  0001 C CNN
F 3 "~" H 3850 3450 60  0000 C CNN
	1    3850 3450
	1    0    0    -1  
$EndComp
$Comp
L C-RESCUE-vbit-pi C2
U 1 1
P 4100 3450
F 0 "C2" H 4100 3550 40  0000 L CNN
F 1 "100nF" H 4106 3365 40  0000 L CNN
F 2 "Capacitors_SMD:C_0603" H 4138 3300 30  0001 C CNN
F 3 "~" H 4100 3450 60  0000 C CNN
	1    4100 3450
	1    0    0    -1  
$EndComp
$Comp
L C-RESCUE-vbit-pi C4
U 1 1
P 4350 3450
F 0 "C4" H 4350 3550 40  0000 L CNN
F 1 "100nF" H 4356 3365 40  0000 L CNN
F 2 "Capacitors_SMD:C_0603" H 4388 3300 30  0001 C CNN
F 3 "~" H 4350 3450 60  0000 C CNN
	1    4350 3450
	1    0    0    -1  
$EndComp
$Comp
L C-RESCUE-vbit-pi C5
U 1 1
P 4600 3450
F 0 "C5" H 4600 3550 40  0000 L CNN
F 1 "100nF" H 4606 3365 40  0000 L CNN
F 2 "Capacitors_SMD:C_0603" H 4638 3300 30  0001 C CNN
F 3 "~" H 4600 3450 60  0000 C CNN
	1    4600 3450
	1    0    0    -1  
$EndComp
$Comp
L +3.3V-RESCUE-vbit-pi #PWR037
U 1 1
P 3850 3250
F 0 "#PWR037" H 3850 3210 30  0001 C CNN
F 1 "+3.3V" H 3850 3360 30  0000 C CNN
F 2 "" H 3850 3250 60  0001 C CNN
F 3 "" H 3850 3250 60  0001 C CNN
	1    3850 3250
	1    0    0    -1  
$EndComp
$Comp
L GND-RESCUE-vbit-pi #PWR038
U 1 1
P 3850 3650
F 0 "#PWR038" H 3850 3650 30  0001 C CNN
F 1 "GND" H 3850 3580 30  0001 C CNN
F 2 "" H 3850 3650 60  0001 C CNN
F 3 "" H 3850 3650 60  0001 C CNN
	1    3850 3650
	1    0    0    -1  
$EndComp
$Comp
L GND-RESCUE-vbit-pi #PWR039
U 1 1
P 4100 3650
F 0 "#PWR039" H 4100 3650 30  0001 C CNN
F 1 "GND" H 4100 3580 30  0001 C CNN
F 2 "" H 4100 3650 60  0001 C CNN
F 3 "" H 4100 3650 60  0001 C CNN
	1    4100 3650
	1    0    0    -1  
$EndComp
$Comp
L GND-RESCUE-vbit-pi #PWR040
U 1 1
P 4350 3650
F 0 "#PWR040" H 4350 3650 30  0001 C CNN
F 1 "GND" H 4350 3580 30  0001 C CNN
F 2 "" H 4350 3650 60  0001 C CNN
F 3 "" H 4350 3650 60  0001 C CNN
	1    4350 3650
	1    0    0    -1  
$EndComp
$Comp
L GND-RESCUE-vbit-pi #PWR041
U 1 1
P 4600 3650
F 0 "#PWR041" H 4600 3650 30  0001 C CNN
F 1 "GND" H 4600 3580 30  0001 C CNN
F 2 "" H 4600 3650 60  0001 C CNN
F 3 "" H 4600 3650 60  0001 C CNN
	1    4600 3650
	1    0    0    -1  
$EndComp
Text Notes 3850 3050 0    60   ~ 0
Decoupling for U1
$Comp
L C-RESCUE-vbit-pi C17
U 1 1
P 1850 5650
F 0 "C17" H 1850 5750 40  0000 L CNN
F 1 "47nF" H 1856 5565 40  0000 L CNN
F 2 "Capacitors_SMD:C_0805" H 1888 5500 30  0001 C CNN
F 3 "~" H 1850 5650 60  0000 C CNN
	1    1850 5650
	-1   0    0    1   
$EndComp
$Comp
L GND-RESCUE-vbit-pi #PWR042
U 1 1
P 1850 5850
F 0 "#PWR042" H 1850 5850 30  0001 C CNN
F 1 "GND" H 1850 5780 30  0001 C CNN
F 2 "" H 1850 5850 60  0001 C CNN
F 3 "" H 1850 5850 60  0001 C CNN
	1    1850 5850
	1    0    0    -1  
$EndComp
$Comp
L +3.3V-RESCUE-vbit-pi #PWR043
U 1 1
P 2750 4150
F 0 "#PWR043" H 2750 4110 30  0001 C CNN
F 1 "+3.3V" H 2750 4260 30  0000 C CNN
F 2 "" H 2750 4150 60  0001 C CNN
F 3 "" H 2750 4150 60  0001 C CNN
	1    2750 4150
	1    0    0    -1  
$EndComp
Text GLabel 5850 1000 0    60   Input ~ 0
LED
Text GLabel 5850 1100 0    60   BiDi ~ 0
GPIO14
Text GLabel 5850 1200 0    60   BiDi ~ 0
GPIO15
Text GLabel 5850 1300 0    60   BiDi ~ 0
GPIO17
Text GLabel 5850 1400 0    60   BiDi ~ 0
GPIO18
Text GLabel 6650 1000 2    60   BiDi ~ 0
GPIO21
Text GLabel 6650 1100 2    60   BiDi ~ 0
GPIO23
Text GLabel 6650 1200 2    60   Output ~ 0
CS
Text GLabel 6650 1300 2    60   Output ~ 0
MUX
$Comp
L VCC #PWR044
U 1 1
P 7450 800
F 0 "#PWR044" H 7450 900 30  0001 C CNN
F 1 "VCC" H 7450 900 30  0000 C CNN
F 2 "" H 7450 800 60  0001 C CNN
F 3 "" H 7450 800 60  0001 C CNN
	1    7450 800 
	1    0    0    -1  
$EndComp
$Comp
L +3.3V-RESCUE-vbit-pi #PWR045
U 1 1
P 7600 800
F 0 "#PWR045" H 7600 760 30  0001 C CNN
F 1 "+3.3V" H 7600 910 30  0000 C CNN
F 2 "" H 7600 800 60  0001 C CNN
F 3 "" H 7600 800 60  0001 C CNN
	1    7600 800 
	1    0    0    -1  
$EndComp
Text Notes 7000 650  0    60   ~ 0
Power for Mux
Text Notes 6000 650  0    60   ~ 0
Spare I/O
Text Notes 2750 3850 0    60   ~ 0
Video Decoder
Text Notes 6200 3700 0    60   ~ 0
Video Encoder
Text Notes 1150 2450 0    60   ~ 0
AVR header
$Comp
L CONN_2 P6
U 1 1
P 1400 4150
F 0 "P6" V 1350 4150 40  0000 C CNN
F 1 "CONN_2" V 1450 4150 40  0000 C CNN
F 2 "Pin_Headers:Pin_Header_Angled_2x01_Pitch2.54mm" H 1400 4150 60  0001 C CNN
F 3 "" H 1400 4150 60  0000 C CNN
	1    1400 4150
	1    0    0    -1  
$EndComp
$Comp
L +3.3V-RESCUE-vbit-pi #PWR046
U 1 1
P 1050 4050
F 0 "#PWR046" H 1050 4010 30  0001 C CNN
F 1 "+3.3V" H 1050 4160 30  0000 C CNN
F 2 "" H 1050 4050 60  0000 C CNN
F 3 "" H 1050 4050 60  0000 C CNN
	1    1050 4050
	1    0    0    -1  
$EndComp
$Comp
L GND-RESCUE-vbit-pi #PWR047
U 1 1
P 1050 4250
F 0 "#PWR047" H 1050 4250 30  0001 C CNN
F 1 "GND" H 1050 4180 30  0001 C CNN
F 2 "" H 1050 4250 60  0000 C CNN
F 3 "" H 1050 4250 60  0000 C CNN
	1    1050 4250
	1    0    0    -1  
$EndComp
Text Notes 1150 3850 0    60   ~ 0
AVR Power
$Comp
L LED-RESCUE-vbit-pi D1
U 1 1
P 6200 3100
F 0 "D1" H 6200 3200 50  0000 C CNN
F 1 "LED" H 6200 3000 50  0000 C CNN
F 2 "LEDs:LED_0805" H 6200 3100 60  0001 C CNN
F 3 "~" H 6200 3100 60  0000 C CNN
	1    6200 3100
	0    1    1    0   
$EndComp
Text GLabel 5350 3500 0    60   Input ~ 0
LED
$Comp
L GND-RESCUE-vbit-pi #PWR048
U 1 1
P 5700 3700
F 0 "#PWR048" H 5700 3700 30  0001 C CNN
F 1 "GND" H 5700 3630 30  0001 C CNN
F 2 "" H 5700 3700 60  0000 C CNN
F 3 "" H 5700 3700 60  0000 C CNN
	1    5700 3700
	1    0    0    -1  
$EndComp
$Comp
L +3.3V-RESCUE-vbit-pi #PWR049
U 1 1
P 6200 2900
F 0 "#PWR049" H 6200 2860 30  0001 C CNN
F 1 "+3.3V" H 6200 3010 30  0000 C CNN
F 2 "" H 6200 2900 60  0000 C CNN
F 3 "" H 6200 2900 60  0000 C CNN
	1    6200 2900
	1    0    0    -1  
$EndComp
Text Notes 5100 2650 0    60   ~ 0
Video OK (For AVR DNF)
Text Notes 750  4650 0    60   ~ 0
Video In
Text Notes 9550 5000 0    60   ~ 0
Video Out
$Comp
L R-RESCUE-vbit-pi R9
U 1 1
P 5950 3300
F 0 "R9" V 6030 3300 40  0000 C CNN
F 1 "220R" V 5957 3301 40  0000 C CNN
F 2 "Resistors_SMD:R_0603" V 5880 3300 30  0001 C CNN
F 3 "~" H 5950 3300 30  0000 C CNN
	1    5950 3300
	0    -1   -1   0   
$EndComp
$Comp
L CONN_5X2 P4
U 1 1
P 6250 1200
F 0 "P4" H 6250 1500 60  0000 C CNN
F 1 "CONN_5X2" V 6250 1200 50  0000 C CNN
F 2 "Pin_Headers:Pin_Header_Angled_2x05_Pitch2.54mm" H 6250 1200 60  0001 C CNN
F 3 "" H 6250 1200 60  0000 C CNN
	1    6250 1200
	1    0    0    -1  
$EndComp
$Comp
L DTC143E Q1
U 1 1
P 5600 3500
F 0 "Q1" H 5545 3340 40  0000 R CNN
F 1 "DTC143E" H 5600 3650 40  0000 R CNN
F 2 "TO_SOT_Packages_SMD:SOT-23" H 5600 3500 60  0001 C CNN
F 3 "~" H 5600 3500 60  0000 C CNN
	1    5600 3500
	1    0    0    -1  
$EndComp
Connection ~ 7600 800 
$Comp
L PWR_FLAG #FLG050
U 1 1
P 7800 800
F 0 "#FLG050" H 7800 895 30  0001 C CNN
F 1 "PWR_FLAG" H 7800 980 30  0000 C CNN
F 2 "" H 7800 800 60  0000 C CNN
F 3 "" H 7800 800 60  0000 C CNN
	1    7800 800 
	1    0    0    -1  
$EndComp
Text Label 4450 1250 1    60   ~ 0
3V3 Regulated
Text Notes 2300 2200 0    60   ~ 0
LED  7  7
Text Notes 2300 1900 0    60   ~ 0
RPi Pin WiringPi
Text Notes 2300 2000 0    60   ~ 0
FLD 15  3
Text Notes 2300 2100 0    60   ~ 0
MUX 22 6
NoConn ~ 1850 2150
NoConn ~ 5350 850 
NoConn ~ 3100 2100
Text Notes 2300 2300 0    60   ~ 0
CS  18  5
$EndSCHEMATC
